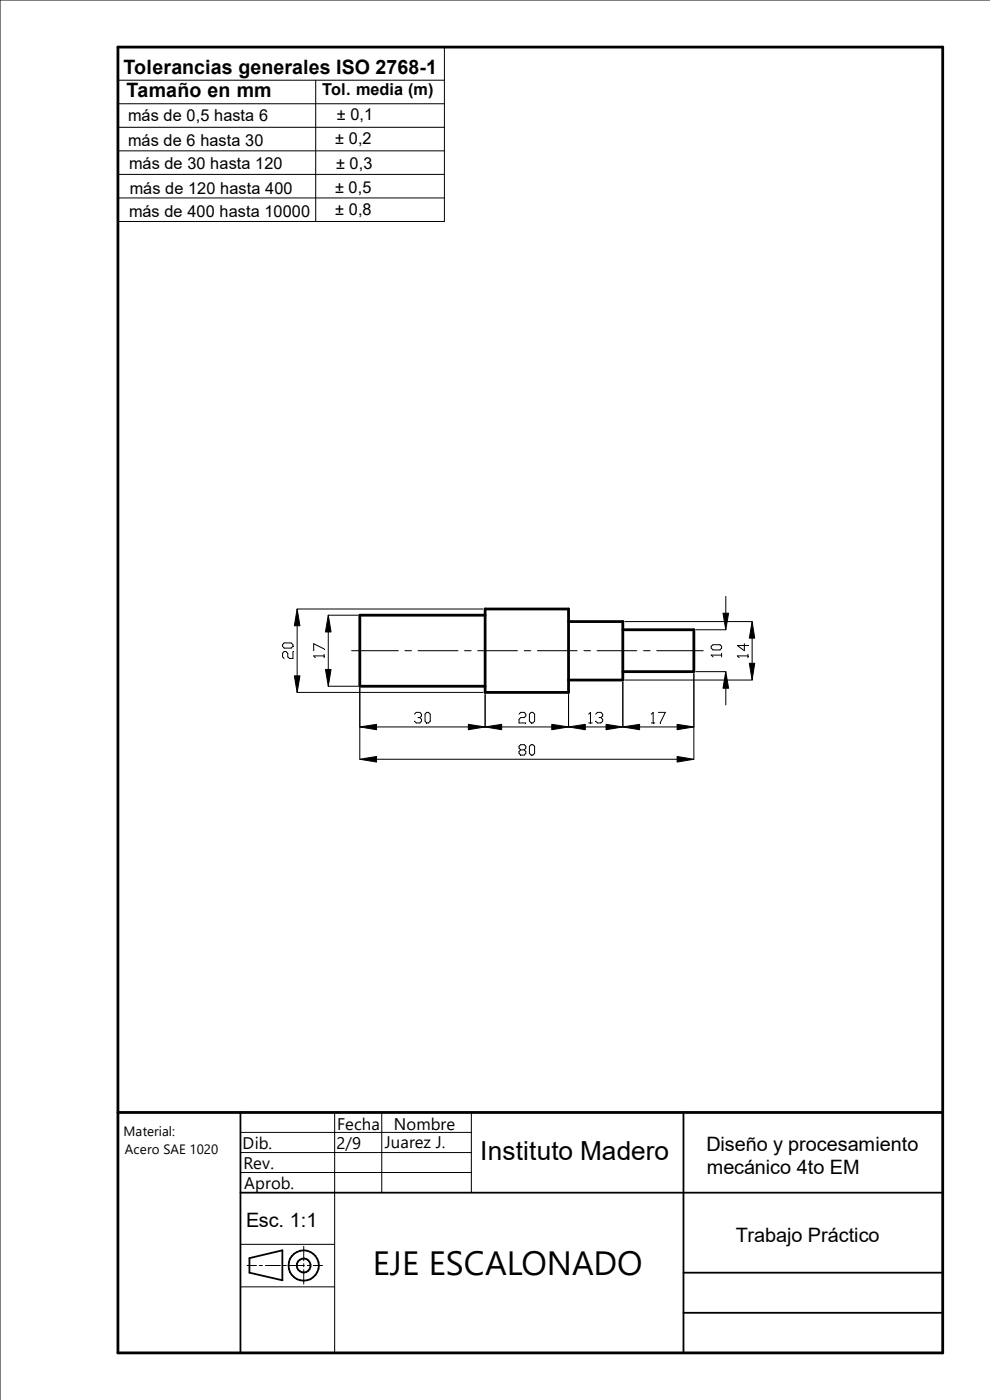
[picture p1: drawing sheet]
<svg xmlns="http://www.w3.org/2000/svg" width="210mm" height="297mm" viewBox="0 0 210 297" stroke-linecap="round" stroke-linejoin="round" font-family="sans-serif">
<path d="M0 0h210v297h-210z" fill="none" stroke="#fff" stroke-width=".21"/>
<g fill="none" stroke="#000" stroke-width=".21">
<path d="M25 17h69.3M67 17v30M94.3 10v37h-69.3M210 0h-210v297M25 22h69.3M25 27h69.3M25 32h69.3M25 37h69.3M25 42h69.3M60.3 136.4h1.5l.3 .4v.3l-.3 .4h-1.5l-.4-.4v-.3zM62.1 138.2v1.5h-.7l-.4-.3v-.8l-.3-.4h-.4l-.4 .4v.8l.4 .3M63 129.2h39.4"/>
<path d="M63 132.8v10.6M68.7 139.1h-2.2l.4 .4M68.7 138.8v.7M68.7 137.7l-2.2-1.1v1.4M69.6 130.5h6.3M69.6 134.1v7.9M74.6 138h9.9M85.9 138h1.4M88.7 138h8.5M98.6 138h1.3M101.3 138h8.5M111.2 138h1.4"/>
<path d="M114 138h8.4M123.9 138h1.4M126.7 138h8.4M132.5 131.9h27.1M136.5 138h1.4M139.3 138h9.9M147.6 133.6h6.4M150.9 137.1l.4-.3h1.4l.4 .3v.4l-.4 .4h-1.4l-.4-.4zM153.1 139h-2.2l.4 .4M153.1 138.6v.8M154 126.5v3.6M157.9 136.6v1.4l-1.5-1.1h2.3"/>
<path d="M158.7 139.1h-2.3l.4 .4M158.7 138.8v.7M159.6 135.4v5.3M63 146.9h39.4M69.6 145.6h6.3M76.3 146v15.1M79.9 154.2h19.5M87.9 151.5l.4-.4h.8l.3 .4v.4l-.3 .3M88.7 152.2h.4M89.1 152.2l.3 .4v.4l-.3 .4h-.8l-.4-.4M90.5 151.1h.4l.4 .4v1.5l-.4 .4h-.4l-.3-.4v-1.5zM102.9 147.4v6.8"/>
<path d="M106.4 154.2h10.7M110.1 151.5l.3-.4h.8l.3 .4v.4l-.3 .3h-.8l-.3 .4v.8h1.4M110.4 159.1l-.3-.4v-.4l.3-.3h.8l.3 .3v.4l-.3 .4M110.4 159.1l-.3 .3v.4l.3 .4h.8l.3-.4v-.4l-.3-.3M110.4 159.1h.8M112.3 158.3l.4-.3h.3l.4 .3v1.5l-.4 .4h-.3l-.4-.4zM112.7 151.1h.3l.4 .4v1.5l-.4 .4h-.3l-.4-.4v-1.5zM120.6 147.4v6.8M124.2 154.2h4.4M124.9 153.4h.7M124.9 151.5l.4-.4v2.3M126.4 151.5l.3-.4h.8l.3 .4v.4l-.3 .3"/>
<path d="M127.1 152.2h.4M127.5 152.2l.3 .4v.4l-.3 .4h-.8l-.3-.4M132.1 144.7v9.5M132.5 144.3h27.1M135.7 154.2h7.9M138.2 153.4h.7M138.2 151.5l.4-.4v2.3M139.7 151.1h1.4l-1.1 2.3M147.2 142.9v18.2M147.6 142.5h6.4M154 146v3.6M79.9 161.1h63.7"/>
<path d="M71 236v51M81 236v17M100 236v17M51 248.8h49M51 244.5h49M51 240.2h49M51 273h20M51 264h20M52.4 268.5h2M55 268.5h.7M56.3 268.5h3.2M60.1 268.5h.6"/>
<path d="M61.4 268.5h3.2M64.4 264.4v3.1M64.4 268.1v.6M64.4 269.4v3M65.2 268.5h.6M66.5 268.5h1.9"/>
</g>
<path d="M25 10h175v277h-175zM102.9 130.5h-26.6v15.1h26.6M102.9 129.2h17.7v17.7h-17.7zM120.6 131.9h11.5v12.4h-11.5M132.1 133.6h15.1v8.9h-15.1M25 236h175" fill="none" stroke="#000" stroke-width=".59"/>
<g fill="#000" stroke="#000" stroke-width=".21">
<path d="M63 129.2l.6 3.6h-1.2z" fill-rule="evenodd"/>
<path d="M69.6 130.5l.6 3.6h-1.2z" fill-rule="evenodd"/>
<path d="M153.4 130.1h1.2l-.6 3.5z" fill-rule="evenodd"/>
<path d="M159.6 131.9l.5 3.5h-1.1z" fill-rule="evenodd"/>
<path d="M62.4 143.4h1.2l-.6 3.5z" fill-rule="evenodd"/>
<path d="M69 142h1.2l-.6 3.6z" fill-rule="evenodd"/>
<path d="M76.3 154.2l3.6-.5v1.1z" fill-rule="evenodd"/>
<path d="M99.4 153.7l3.5 .5-3.5 .6z" fill-rule="evenodd"/>
<path d="M102.9 154.2l3.5-.5v1.1z" fill-rule="evenodd"/>
<path d="M117.1 153.7l3.5 .5-3.5 .6z" fill-rule="evenodd"/>
<path d="M120.6 154.2l3.6-.5v1.1z" fill-rule="evenodd"/>
<path d="M128.6 153.7l3.5 .5-3.5 .6z" fill-rule="evenodd"/>
<path d="M132.1 154.2l3.6-.5v1.1z" fill-rule="evenodd"/>
<path d="M143.6 153.7l3.6 .5-3.6 .6z" fill-rule="evenodd"/>
<path d="M154 142.5l.6 3.5h-1.2z" fill-rule="evenodd"/>
<path d="M159 140.7h1.1l-.5 3.6z" fill-rule="evenodd"/>
<path d="M76.3 161.1l3.6-.6v1.2z" fill-rule="evenodd"/>
<path d="M143.6 160.5l3.6 .6-3.6 .6z" fill-rule="evenodd"/>
</g>
<g fill="none" stroke="#000" stroke-width=".38">
<path d="M51 236v51M145 236v51M51 253h149M52.9 266.9l7-1.6v6.3l-7-1.6zM145 270h55M145 278.5h55"/>
<circle cx="64.4" cy="268.5" r="1.48"/>
<circle cx="64.4" cy="268.5" r="3.2"/>
</g>
<text font-size="7.1" x="79.1" y="270.4">EJE ESCALONADO</text>
<text font-size="5.6" x="101.9" y="246">Instituto Madero</text>
<g font-size="4.2">
<text x="26.2" y="15.7">Tolerancias generales ISO 2768-1</text>
<text x="26.8" y="20.6">Tamaño en mm</text>
<text x="149.9" y="244.1">Diseño y procesamiento</text>
<text x="149.9" y="249.1">mecánico 4to EM</text>
<text x="52.2" y="260.4">Esc. 1:1</text>
<text x="156.1" y="263.4">Trabajo Práctico</text>
</g>
<g font-size="3.6">
<text x="71.5" y="239.8">Fecha</text>
<text x="83.5" y="239.7">Nombre</text>
<text x="51.5" y="243.8">Dib.</text>
<text x="71.4" y="243.8">2/9</text>
<text x="81.6" y="243.6">Juarez J.</text>
<text x="51.6" y="248.1">Rev.</text>
<text x="51.8" y="252.3">Aprob.</text>
</g>
<g font-size="3.5">
<text x="68.3" y="20.2">Tol. media (m)</text>
<text x="27.2" y="25.7">más de 0,5 hasta 6</text>
<text x="71.5" y="25.5">± 0,1</text>
<text x="27.2" y="31">más de 6 hasta 30</text>
<text x="27.4" y="35.9">más de 30 hasta 120</text>
<text x="71.1" y="30.5">± 0,2</text>
<text x="71.3" y="35.9">± 0,3</text>
<text x="27.6" y="41.1">más de 120 hasta 400</text>
<text x="71.1" y="41">± 0,5</text>
<text x="27.4" y="46">más de 400 hasta 10000</text>
<text x="71.1" y="45.7">± 0,8</text>
</g>
<g font-size="2.9">
<text x="26.2" y="241">Material:</text>
<text x="26.5" y="244.7">Acero SAE 1020</text>
</g>
</svg>
